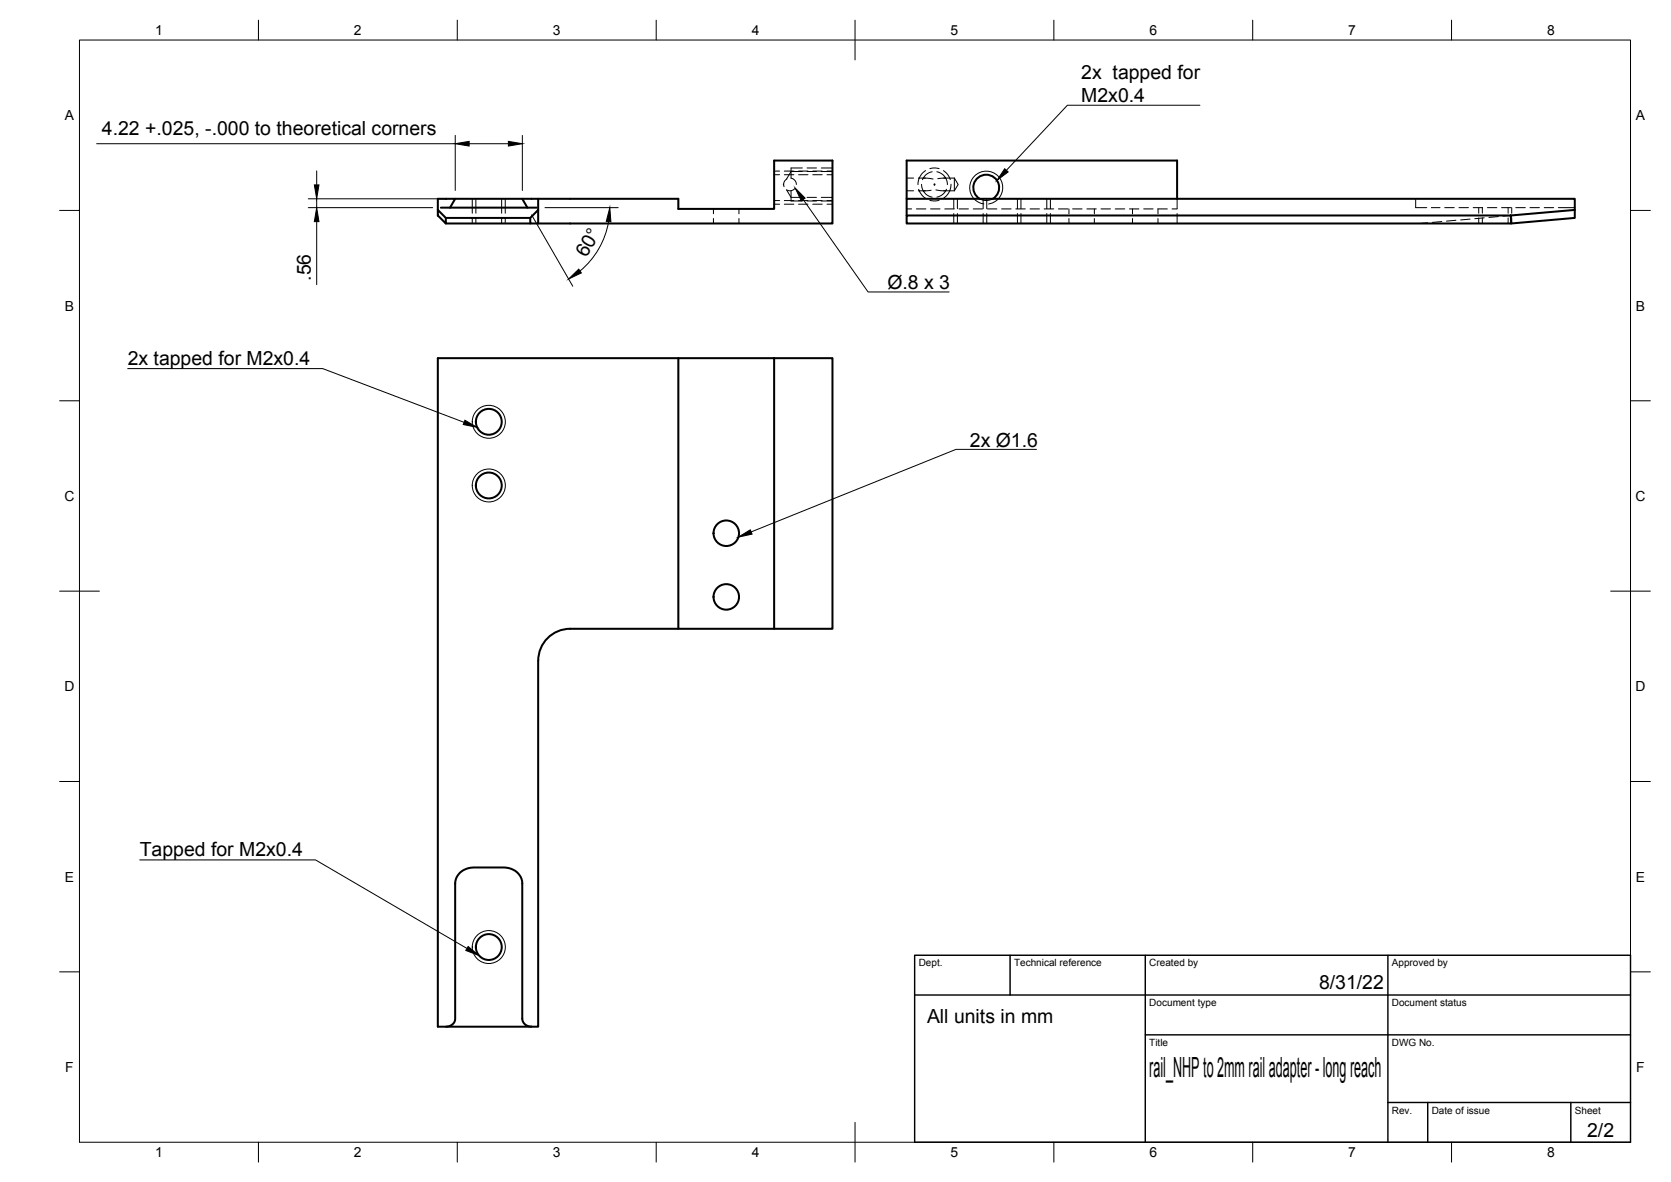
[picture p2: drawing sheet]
<svg xmlns="http://www.w3.org/2000/svg" width="420mm" height="297mm" viewBox="0 0 420 297" stroke-linecap="round" stroke-linejoin="round" font-family="sans-serif">
<!-- layer: Visible -->
<g fill="none" stroke="#000" stroke-width=".51">
<path d="M110.1 52.8l2 2v1.4l-2-2zM110.8 52.2h24.1M112.1 56.2h21.2M113.2 52.2l1.2-2.2h-4.3v2.8M114.4 50h20.9v2.8l-2 2h-21.2M131.3 50l1.3 2.2M135.3 52.8v3.4h-2v-1.4M135.3 50h35.3v2.5h24v-12.1h14.7v15.8h-74M228 54.2h151.9l.1 2h-152zM228 50v-9.6h68v9.6M249.6 50a3.2 3.2 0 0 0 .9-4.9 3.2 3.2 0 0 0-5 0 3.2 3.2 0 0 0 .8 4.9M379.9 54.2l16.1-1.4v2l-16 1.4"/>
<path d="M396 52.8v-2.8h-168v4.2M170.6 90h-60.5v168h25.2v-92a8 8 0 0 1 8.1-8h27.2M194.6 90h14.7v68h-14.7zM194.6 90h-24v68h24M112.1 258a2.19 2.19 0 0 0 2.3-2v-34a4.4 4.4 0 0 1 4.7-4h7.6a4.3 4.3 0 0 1 4.6 4v34a2.18 2.18 0 0 0 2.3 2"/>
<circle cx="122.9" cy="106" r="3.2"/>
<circle cx="122.9" cy="122" r="3.2"/>
<circle cx="182.6" cy="134" r="3.2"/>
<circle cx="182.6" cy="150" r="3.2"/>
<circle cx="122.9" cy="238" r="3.2"/>
</g>
<!-- layer: Hidden -->
<g fill="none" stroke="#000" stroke-width=".25">
<path d="M119.7 50v3.6M119.7 54.8v1.4M126.1 50v3.6M126.1 54.8v1.4M179.4 52.5v1.2M179.4 54.9v1.3M185.8 52.5v1.2M185.8 54.9v1.3M194.6 50.4h1.4M194.6 43.9h1.4M197 46.2v.3M197.2 50.4h2.4"/>
<path d="M197.2 43.9h2.4M197.8 47.7l1.1 1.9h2.8M197.8 45a1.58 1.58 0 0 0-.7 1.9M198.9 44.8a1.59 1.59 0 0 1 1.3 1.6M198.9 47.9v2.6M198.9 42.2v2.6M199.9 47.4a1.62 1.62 0 0 1-2.1 .3M200.8 50.4h2.4M200.8 43.9h2.4M201.7 43.1h-2.8l-1.1 1.9M202.9 49.6h2.4M202.9 43.1h2.4"/>
<path d="M204.4 50.4h2.3M204.4 43.9h2.3M206.5 49.6h2.8M206.5 43.1h2.8M207.9 50.4h1.4M207.9 43.9h1.4M228 52.5h1.2M228 44.8h1.7M228 47.9h1.7M230.4 52.5h2.4M230.9 44.8h1.8M230.9 47.9h1.8"/>
<path d="M231.7 46.3l.4 1.6M232.1 44.8l2.5 .2M232.1 44.8l-.2 .4M234 52.5h2.4M234.1 47.8l-2 .1 1 1.1 1.3 .5M234.4 43.2l-1.3 .5-1 1.1M235.3 47.7l2.5 .2M235.6 43.2l1.2 .5 1 1.1-2 .1M237.3 44.8h2.7M237.3 47.9h2.7M237.6 52.5h2.3M237.8 47.9l-1 1.1-1.2 .5"/>
<path d="M237.8 44.8l.4 1.6M238 47.5l-.2 .4M240 44.8v3.1M240 44.8l.9 1.6-.9 1.5M240.7 50v2.5M240.7 53.7v2.5M241.1 52.5h2.4M244.7 52.5h2.4M246.3 50l1.4 .4 1-.1 .9-.3M247.2 50v2.5M247.2 53.7v2.5M248.3 52.5h2.4"/>
<path d="M251.8 52.5h2.4M255.4 52.5h2.4M256.7 50v2.5M256.7 53.7v2.5M259 52.5h2.4M262.6 52.5h2.3M263.2 50v2.5M263.2 53.7v2.5M266.1 52.5h2.4M268.8 52.5v1.2M268.8 54.9v1.3M269.7 52.5h2.4"/>
<path d="M273.3 52.5h2.4M275.2 52.5v1.2M275.2 54.9v1.3M276.8 52.5h2.4M280.4 52.5h2.4M284 52.5h2.4M284.8 52.5v1.2M284.8 54.9v1.3M287.6 52.5h2.3M291.1 52.5h2.4M291.2 52.5v1.2M291.2 54.9v1.3"/>
<path d="M296 50v2.5h-1.3M296 53.7v2.5M356 50v2.2h2.8M359 56l-2 .2M359.9 52.2h2.2M362.5 55.7l-2.3 .2M363.3 52.2h2.4M366.1 55.4l-2.4 .2M366.8 52.2h2.4M369.6 55.1l-2.3 .2M370.4 52.2h2.4M372.7 52.2v1.4"/>
<path d="M372.7 54.8v1.4M373.2 54.7l-2.4 .3M374 52.2h2.4M376.7 54.4l-2.3 .2M377.5 52.2h2.4M379.2 52.2v1.4M379.2 54.8v1.4M379.9 54.2l-2 .1M381.1 52.2h2.4M384.7 52.2h2.4M388.3 52.2h2.4M391.8 52.2h4.2"/>
<circle cx="235" cy="46.4" r=".13"/>
</g>
<!-- layer: Hidden Narrow -->
<g fill="none" stroke="#000" stroke-width=".25">
<path d="M118.7 50v3.6M118.7 54.8v1.4M127 50v3.6M127 54.8v1.4M194.6 51.3h1.4M194.6 43h1.4M197.2 51.3h2.4M197.2 43h2.4M198.9 50.5h2.8M198.9 42.2h2.8M200.8 51.3h2.4M200.8 43h2.4"/>
<path d="M202.9 50.5h2.4M202.9 42.2h2.4M204.4 51.3h2.3M204.4 43h2.3M206.5 50.5h2.8M206.5 42.2h2.8M207.9 51.3h1.4M207.9 43h1.4M231 47.6l.1 .2a2.94 2.94 0 0 0 1.6 2M232.7 42.9a3.5 3.5 0 0 0-1.6 2l-.3 1.5M233.8 50.3l.9 .2 1.4-.2M233.8 42.4l.9-.2 1.4 .2"/>
<path d="M237.2 42.9a3.5 3.5 0 0 1 1.6 2l.1 .2M239.1 46.3l-.3 1.6a3.9 3.9 0 0 1-1.6 1.9M239.8 50v2.5M239.8 53.7v2.5M244.9 50l1.4 1 1.1 .3M248.1 50v2.5M248.1 53.7v2.5M251 50l-1.4 1-1 .3M255.8 50v2.5M255.8 53.7v2.5M264.1 50v2.5M264.1 53.7v2.5"/>
<path d="M371.8 52.2v1.4M371.8 54.8v1.4M380.1 52.2v1.4M380.1 54.8v1.3"/>
</g>
<!-- layer: Visible Narrow -->
<g fill="none" stroke="#000" stroke-width=".25">
<path d="M251 49.9a4.1 4.1 0 0 0-.2-5.7 4.1 4.1 0 0 0-5.7 0 4.1 4.1 0 0 0-.2 5.8M380.1 56.1v.1"/>
<circle cx="122.9" cy="106" r="4.1"/>
<circle cx="122.9" cy="122" r="4.1"/>
<circle cx="122.9" cy="238" r="4.1"/>
</g>
<!-- layer: Border -->
<g fill="none" stroke="#000" stroke-width=".25">
<path d="M20 10.1h390v276.9h-390zM65 5.1v5M115 5.1v5M165 5.1v5M215 5.1v10M265 5.1v5M315 5.1v5M365 5.1v5M15 52.9h5M410 52.9h5M15 100.7h5M410 100.7h5"/>
<path d="M15 148.6h10M405 148.6h10M15 196.4h5M410 196.4h5M15 244.2h5M410 244.2h5M65 287v5M115 287v5M165 287v5M215 282.1v9.9M265 287v5M315 287v5"/>
<path d="M365 287v5"/>
</g>
<!-- layer: TitleBlock -->
<path d="M230 240.1h180v46.9h-180zM230 250h180M254 240.1v9.9M288 240.1v46.9M349 240.1v46.9M288 260.1h122M349 277.1h61M359 277.1v9.9M395 277.1v9.9" fill="none" stroke="#000" stroke-width=".36"/>
<!-- layer: Dimensions -->
<path d="M24.3 36.1h90.2M114.5 34v13.9M118 36.1h9.8M131.3 34v13.9M77.5 52.2h31.3M77.5 50h34.9M79.6 43v3.5M79.6 50v2.2M79.6 55.7v15.8M133.7 54l10.3 17.9M137 52.2h18.4M153 55.7a20.7 20.7 0 0 1-7.1 12.4" fill="none" stroke="#000" stroke-width=".25"/>
<path d="M114.5 36.1l3.5-.6v1.2zM127.8 35.5l3.5 .6-3.5 .6zM79 46.5h1.2l-.6 3.5zM79.6 52.2l.6 3.5h-1.2zM153.3 52.2l.3 3.5-1.2-.1zM143 70.1l2.5-2.5 .7 1z" fill="#000" stroke="#000" stroke-width=".25"/>
<!-- layer: Annotations -->
<path d="M199.9 47.3l2.5 2.5-.9 .7zM252.6 42.4l.9 .8-2.8 2.1zM116.9 105.6l3.1 1.8-3.5-.7zM185.6 135l3.1-1.9 .4 1.1zM117.7 237.9l2.7 2.2-3.3-1.2z" fill="#000" stroke="#000" stroke-width=".25"/>
<path d="M301.7 26.4h-33.3l-15.4 16.4M202 50.1l16.3 23.3h20.4M32.1 92.6h49.1l35.5 13.5M260.6 112.9h-20.2l-51.5 20.8M35.1 216.1h44.2l38.1 22.2" fill="none" stroke="#000" stroke-width=".25"/>
<text font-size="7" x="289" y="270.6">rail_NHP to 2mm rail adapter - long reach</text>
<g font-size="4.9">
<text x="271.9" y="19.9">2x tapped for</text>
<text x="271.9" y="25.7">M2x0.4</text>
<text x="25.6" y="34">4.22 +.025, -.000 to theoretical corners</text>
<text x="147.5" y="64.9" transform="rotate(-60 147.5 64.9)">60°</text>
<text x="78.2" y="70.6" transform="rotate(-90 78.2 70.6)">.56</text>
<text x="223.1" y="72.7">Ø.8 x 3</text>
<text x="32.1" y="91.7">2x tapped for M2x0.4</text>
<text x="243.9" y="112.2">2x Ø1.6</text>
<text x="35.1" y="215.1">Tapped for M2x0.4</text>
<text x="331.7" y="248.5">8/31/22</text>
<text x="233.1" y="257">All units in mm</text>
<text x="399.1" y="285.7">2/2</text>
</g>
<g font-size="3.5">
<text x="39" y="8.8">1</text>
<text x="89" y="8.8">2</text>
<text x="139" y="8.8">3</text>
<text x="189" y="8.8">4</text>
<text x="239" y="8.8">5</text>
<text x="289" y="8.8">6</text>
<text x="339" y="8.8">7</text>
<text x="389" y="8.8">8</text>
<text x="16.3" y="30.2">A</text>
<text x="411.3" y="30.2">A</text>
<text x="16.3" y="78">B</text>
<text x="411.3" y="78">B</text>
<text x="16.2" y="125.9">C</text>
<text x="411.2" y="125.9">C</text>
<text x="16.2" y="173.7">D</text>
<text x="411.2" y="173.7">D</text>
<text x="16.3" y="221.6">E</text>
<text x="411.3" y="221.6">E</text>
<text x="16.4" y="269.4">F</text>
<text x="411.4" y="269.4">F</text>
<text x="39" y="290.8">1</text>
<text x="89" y="290.8">2</text>
<text x="139" y="290.8">3</text>
<text x="189" y="290.8">4</text>
<text x="239" y="290.8">5</text>
<text x="289" y="290.8">6</text>
<text x="339" y="290.8">7</text>
<text x="389" y="290.8">8</text>
</g>
<g font-size="2.5">
<text x="231" y="242.9">Dept.</text>
<text x="255" y="242.9">Technical reference</text>
<text x="289" y="242.9">Created by</text>
<text x="350" y="242.9">Approved by</text>
<text x="289" y="252.8">Document type</text>
<text x="350" y="252.8">Document status</text>
<text x="289" y="262.9">Title</text>
<text x="350" y="262.9">DWG No.</text>
<text x="350" y="279.9">Rev.</text>
<text x="360" y="279.9">Date of issue</text>
<text x="396" y="279.9">Sheet</text>
</g>
</svg>
